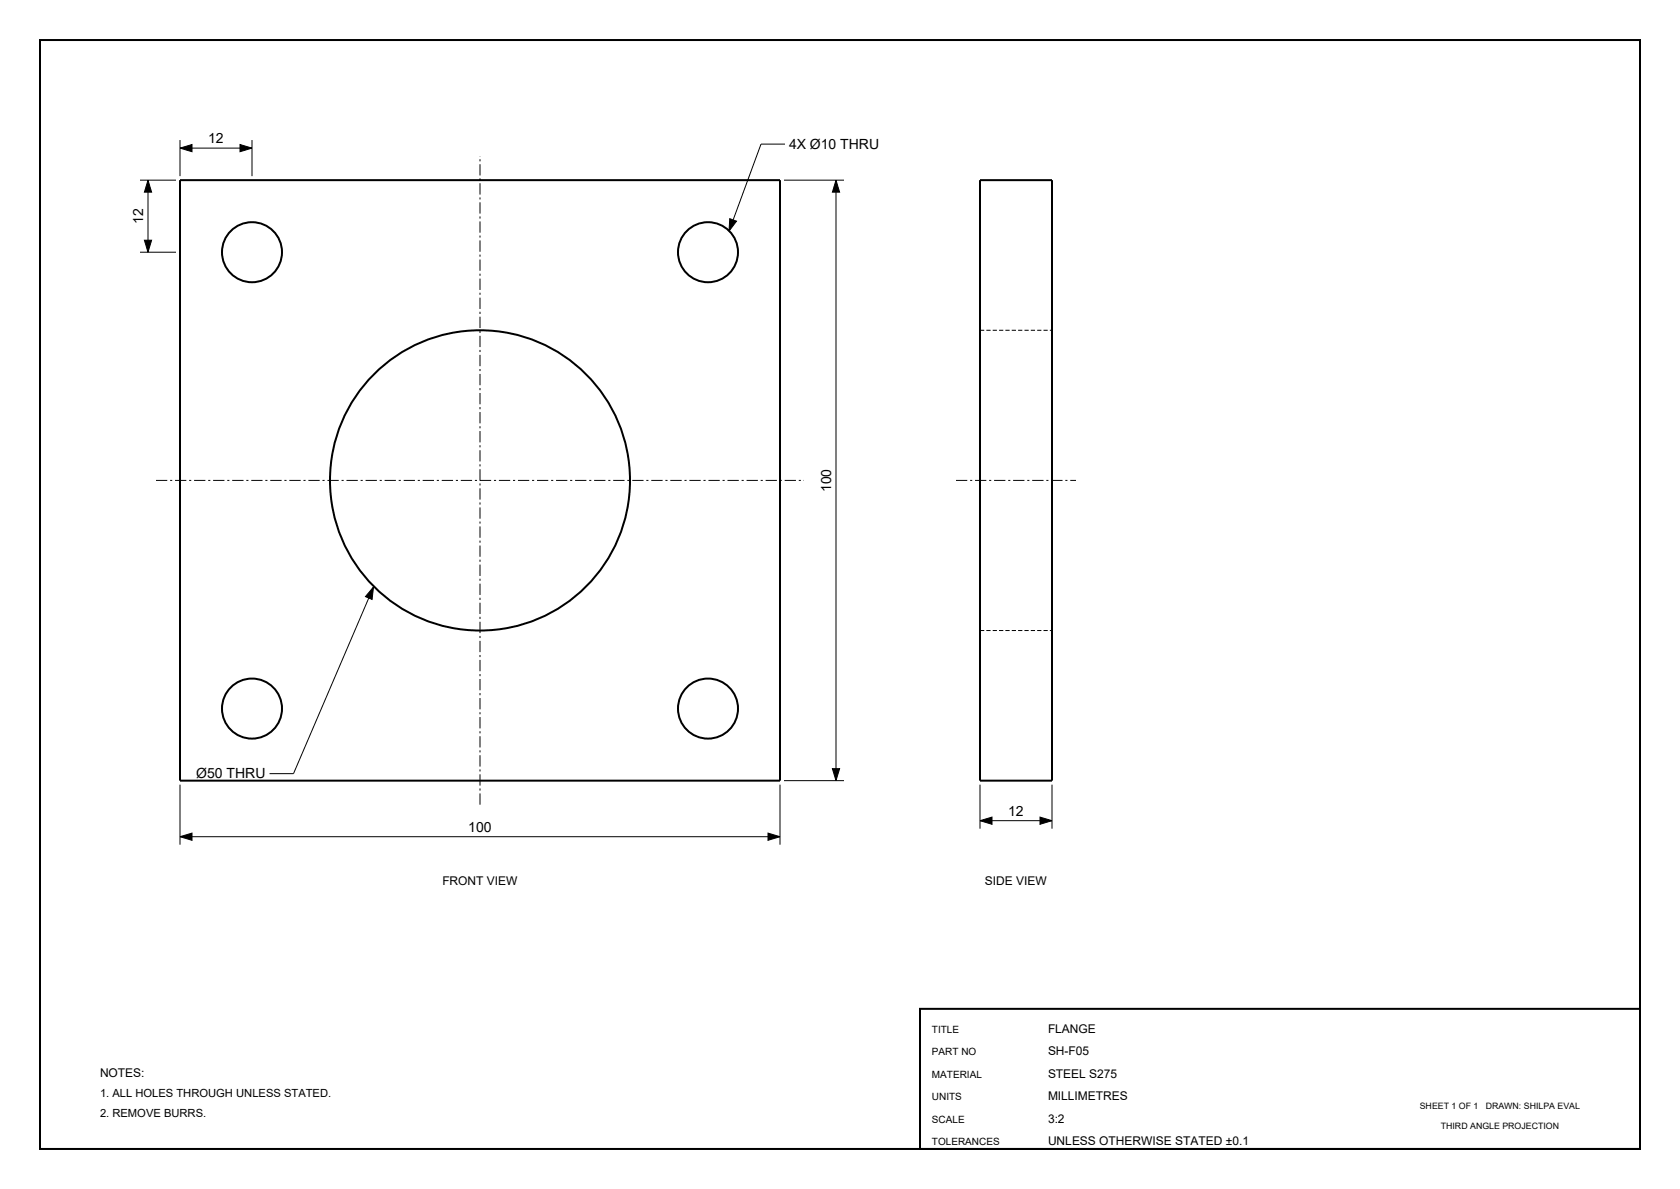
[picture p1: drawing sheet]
<svg xmlns="http://www.w3.org/2000/svg" width="420mm" height="297mm" viewBox="0 0 420 297" stroke-linecap="round" stroke-linejoin="round" font-family="sans-serif">
<g fill="none" stroke="#000" stroke-width=".5">
<path d="M10 10h400v277h-400zM45 45h150v150h-150zM245 45h18v150h-18zM230 252h180v35h-180z"/>
<circle cx="63" cy="63" r="7.5"/>
<circle cx="177" cy="63" r="7.5"/>
<circle cx="120" cy="120" r="37.5"/>
<circle cx="63" cy="177" r="7.5"/>
<circle cx="177" cy="177" r="7.5"/>
</g>
<g fill="none" stroke="#000" stroke-width=".25">
<path d="M45 35v9M45 37h18M63 35v9M196.2 36h-6l-7.9 21.8M35 45h9M37 45v18M196 45h15M209 45v150M35 63h9M93.4 146.6l-20 46.7h-6M45 196v15M195 196v15"/>
<path d="M196 195h15M245 196v11M263 196v11M45 209h150M245 205h18"/>
</g>
<path d="M45 37l3-.9v1.8zM60 36.1l3 .9-3 .9zM37 45l.9 3h-1.8zM182.4 54.6l1.7 .6-1.8 2.6zM209 45l.9 3h-1.8zM36.1 60h1.8l-.9 3zM93.4 146.6l-.4 3.1-1.6-.7zM208.1 192h1.8l-.9 3zM45 209l3-.9v1.8zM192 208.1l3 .9-3 .9zM245 205l3-.9v1.8zM260 204.1l3 .9-3 .9z" fill="#000" stroke="#000" stroke-width=".25"/>
<path d="M39 120h162M239 120h30M120 201v-162" fill="none" stroke="#000" stroke-width=".25" stroke-dasharray="2.8 .7 .5 .7" stroke-linecap="butt"/>
<path d="M245 82.5h18M245 157.5h18" fill="none" stroke="#000" stroke-width=".25" stroke-dasharray="1.1 .5" stroke-linecap="butt"/>
<g font-size="3.5">
<text x="52.1" y="35.8">12</text>
<text x="197.2" y="37.2">4X Ø10 THRU</text>
<text x="35.8" y="55.9" transform="rotate(-90 35.8 55.9)">12</text>
<text x="207.8" y="122.9" transform="rotate(-90 207.8 122.9)">100</text>
<text x="49.1" y="194.4">Ø50 THRU</text>
<text x="252.1" y="203.8">12</text>
<text x="117.1" y="207.8">100</text>
</g>
<g font-size="3">
<text x="110.6" y="221">FRONT VIEW</text>
<text x="246.2" y="221">SIDE VIEW</text>
<text x="262" y="258">FLANGE</text>
<text x="262" y="263.6">SH­F05</text>
<text x="25" y="269">NOTES:</text>
<text x="262" y="269.2">STEEL S275</text>
<text x="262" y="274.8">MILLIMETRES</text>
<text x="262" y="280.4">3:2</text>
<text x="262" y="286">UNLESS OTHERWISE STATED ±0.1</text>
</g>
<g font-size="2.8">
<text x="25" y="274">1. ALL HOLES THROUGH UNLESS STATED.</text>
<text x="25" y="279">2. REMOVE BURRS.</text>
</g>
<g font-size="2.5">
<text x="233" y="258">TITLE</text>
<text x="233" y="263.6">PART NO</text>
<text x="233" y="269.2">MATERIAL</text>
<text x="233" y="274.8">UNITS</text>
<text x="233" y="280.4">SCALE</text>
<text x="233" y="286">TOLERANCES</text>
</g>
<g font-size="2.2">
<text x="355" y="277">SHEET 1 OF 1</text>
<text x="371.4" y="277">DRAWN: SHILPA EVAL</text>
<text x="360.2" y="282">THIRD ANGLE PROJECTION</text>
</g>
</svg>
